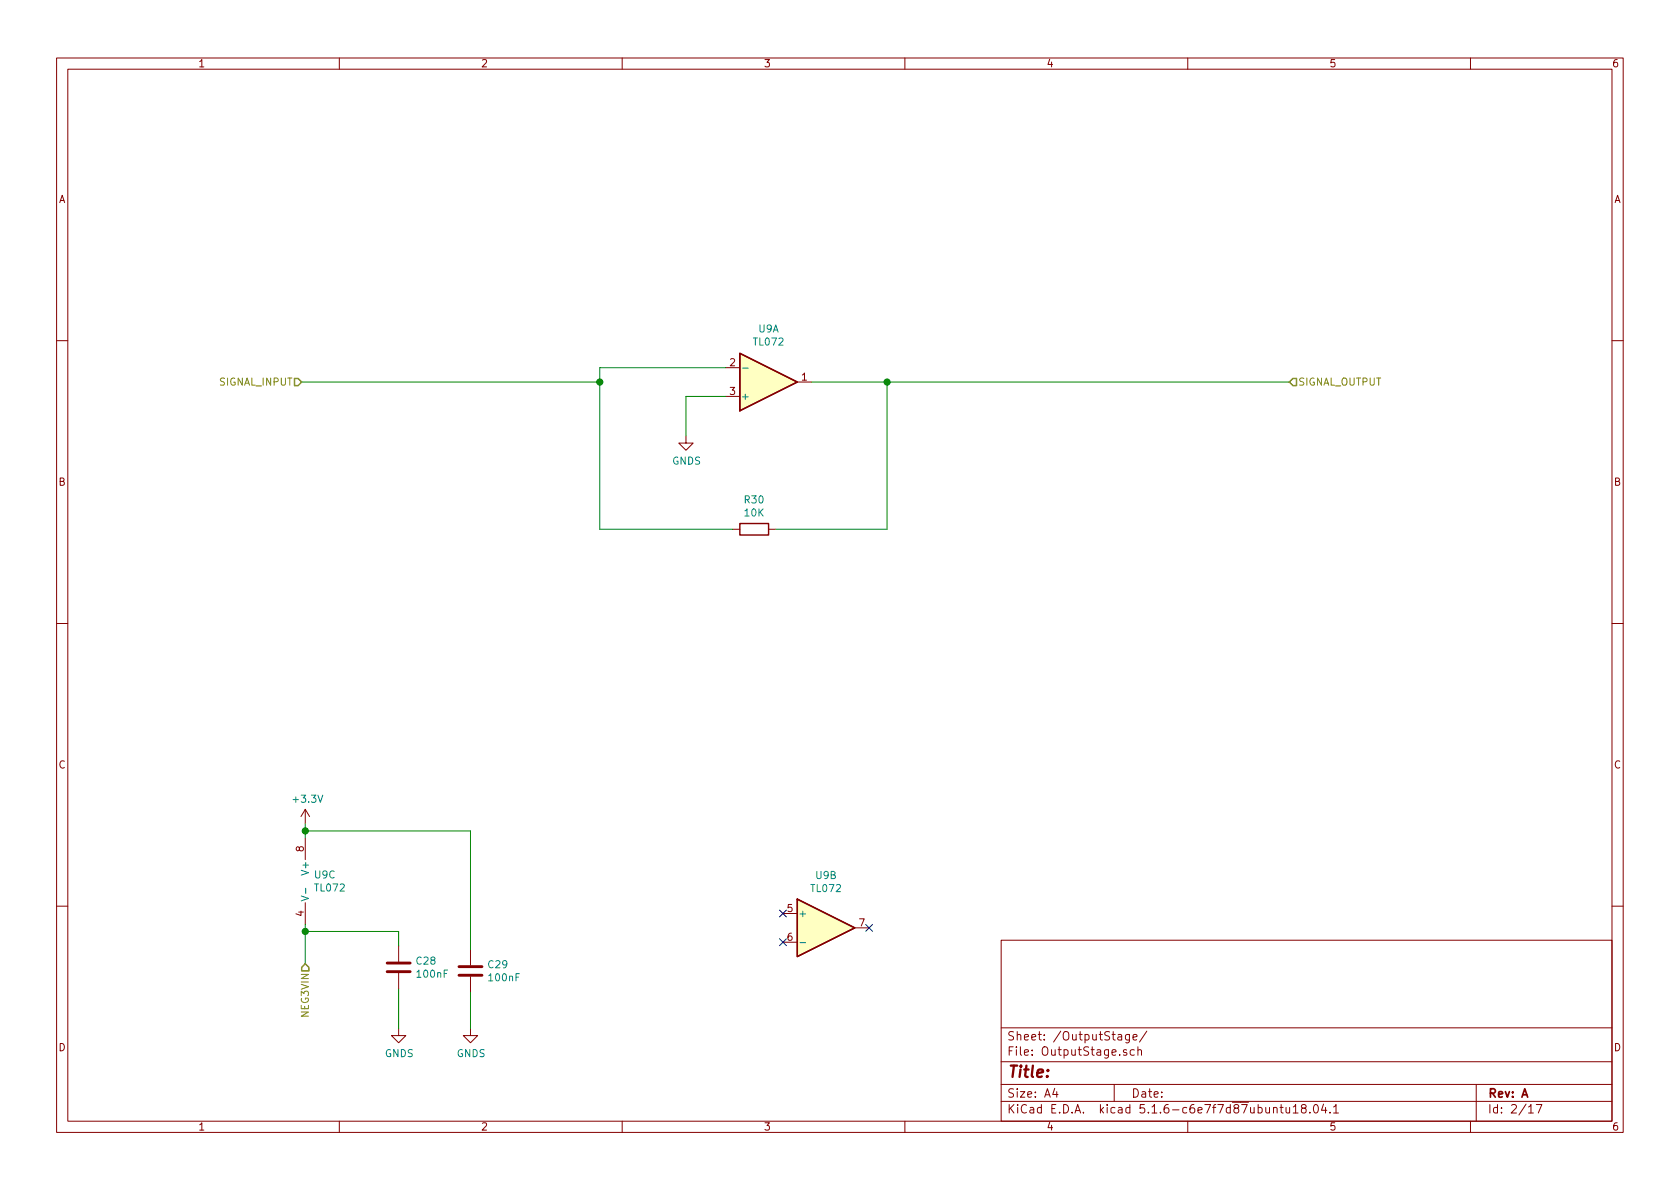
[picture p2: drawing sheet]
<svg xmlns="http://www.w3.org/2000/svg" width="297mm" height="210mm" viewBox="0 0 297 210" stroke-linecap="round" stroke-linejoin="round" font-family="sans-serif">
<g fill="none" stroke="#840000" stroke-width=".18">
<path d="M10 10.3h277v189.9h-277zM12 12.2h273v186.1h-273zM60 10.3v1.9M110 10.3v1.9M160 10.3v1.9M210 10.3v1.9M260 10.3v1.9M10 60.2h2M121.3 77.1v1.3h1.3l-1.3 1.2-1.3-1.2h1.3M128.3 65h2.5M128.3 70.1h2.5M141 67.6h2.5"/>
<path d="M285 60.2h2M129.5 93.6h1.3M135.9 93.6h1.3M10 110.3h2M285 110.3h2M54 143.1l-.8 1.3M54 143.1v2.6M54 148.2v3.8M54 159.6v3.8M54 143.1l.7 1.3M10 160.2h2M70.5 167.3v2.7"/>
<path d="M70.5 172.1v2.8M83.2 167.9v2.8M83.2 172.7v2.8M138.4 161.5h2.6M138.4 166.6h2.6M151.1 164.1h2.6M177 166.3h108v32h-108zM285 160.2h2M60 198.3v1.9M70.5 181.9v1.2h1.3l-1.3 1.3-1.3-1.3h1.3M83.2 181.9v1.2h1.3l-1.3 1.3-1.3-1.3h1.3M110 198.3v1.9"/>
<path d="M160 198.3v1.9M177 194.8h108M177 191.8h108M177 187.8h108M177 181.8h108M186.5 192.5l-.4 1h1M186.8 193v1M197 191.8v3M197.7 183h.6v.9M198.3 183.3l-.5 .1-.2 .2 .2 .3 .5-.1M199.2 185.7l-.4-.1-.2 .2 .1 .2 .5 .2v.3h-.6M199.7 182.9v1.2l-.3 .3-.3-.1"/>
<path d="M199.7 183l-.4-.1-.3 .3 .1 .6h.6M200.3 183.4l.7-.1v-.3l-.4-.1-.3 .2 .1 .7h.6M200.6 185.7l-.5-.1-.3 .3 .1 .6 .2 .1 .5-.1M201.2 185.7l.2-.1 .4 .1v.9M201.2 185.1v1.5M202.8 182.3l-1.3 2M210 198.3v1.9M225.2 196l.2-.2 .3 .1 .1 .9M226.3 195.8h.6M226.5 195.3v1.3l.4 .2M227.4 195.8l.1 .9 .3 .1 .2-.1M228 195.8v1"/>
<path d="M228.7 195.8l.4-.5v1.5M228.7 196.8h.8M230.4 196l-.3-.2v-.3a.48 .48 0 0 1 .8 0l-.1 .4-.7 .2v.4l.3 .3h.3l.2-.3v-.4l-.2-.1M231.6 196.7v.1M232.4 195.4l.2-.1a.8 .8 0 0 1 .5 .8 .8 .8 0 0 1-.5 .7 1 1 0 0 1-.2-1.4zM234 195.2l-.3 1.1h.9M234.4 195.8v1M235.2 196.7v.1M235.8 195.8l.4-.5v1.5M235.8 196.8h.9M260 198.3v1.9M261 191.8v6.5"/>
<path d="M270.3 195.8l.4-.5v1.5M270.3 196.8h.8M271.6 195.3h1l-.6 1.5"/>
</g>
<path d="M131.3 65.1h1M53.3 158.4l1.2 .5-1.2 .4M54.1 157.1v.9M141.5 166.7h.9" fill="none" stroke="#008484" stroke-width=".18"/>
<g fill="#ffffc2" stroke="#ffffc2" stroke-width=".18">
<path d="M141 159l10.1 5.1-10.1 5.1z"/>
<path d="M130.8 62.5l10.2 5.1-10.2 5z"/>
</g>
<path d="M130.8 62.5l10.2 5.1-10.2 5zM130.8 92.6h5.1v2h-5.1zM141 159l10.1 5.1-10.1 5.1z" fill="none" stroke="#840000" stroke-width=".25"/>
<path d="M68.5 171.8h4M68.5 170.3h4M81.2 172.5h4M81.2 170.9h4" fill="none" stroke="#840000" stroke-width=".51"/>
<path d="M53.3 67.6h52.7M128.3 65h-22.3v28.6h23.5M128.3 70.1h-7v7M143.5 67.6h84.5M156.8 67.6v26h-19.6M54 146.9h29.2v21M54 145.7v2.5M54 164.7h16.5v2.6M54 163.4v7M70.5 174.9v7M83.2 175.5v6.4" fill="none" stroke="#008400" stroke-width=".18"/>
<path d="M52.1 66.9h.6l.6 .7-.6 .6h-.6zM228.6 66.9h.6v1.3h-.6l-.6-.6zM54 170.4l.6 .7v.6h-1.3v-.6z" fill="none" stroke="#848400" stroke-width=".25"/>
<g fill="#008400" stroke="#008400" stroke-width=".25">
<circle cx="54" cy="164.7" r=".51"/>
<circle cx="156.8" cy="67.6" r=".51"/>
<circle cx="54" cy="146.9" r=".51"/>
<circle cx="106" cy="67.6" r=".51"/>
</g>
<path d="M137.8 166l1.2 1.2M137.8 160.9l1.2 1.2M139 166l-1.2 1.2M139 160.9l-1.2 1.2M153.1 163.5l1.2 1.2M154.3 163.5l-1.2 1.2" fill="none" stroke="#000084" stroke-width=".18"/>
<text font-size="2.8" fill="#840000" x="178" y="190.5">Title:</text>
<g font-size="2.1" fill="#840000">
<text x="178" y="184">Sheet: /OutputStage/</text>
<text x="178" y="186.7">File: OutputStage.sch</text>
<text x="178" y="196.9">KiCad E.D.A. kicad 5.1.6-c6e7f7d87ubuntu18.04.1</text>
<text x="178" y="194.1">Size: A4</text>
<text x="200" y="194.1">Date:</text>
<text x="263" y="194.1">Rev: A</text>
<text x="263" y="196.9">Id: 2/17</text>
</g>
<g font-size="1.8" fill="#840000">
<text x="35" y="11.9">1</text>
<text x="85" y="11.9">2</text>
<text x="135" y="11.9">3</text>
<text x="185" y="11.9">4</text>
<text x="235" y="11.9">5</text>
<text x="285" y="11.9">6</text>
<text x="10.4" y="35.9">A</text>
<text x="285.4" y="35.9">A</text>
<text x="129.1" y="64.8">2</text>
<text x="129.1" y="69.8">3</text>
<text x="141.8" y="67.3">1</text>
<text x="10.4" y="85.9">B</text>
<text x="285.4" y="85.9">B</text>
<text x="10.4" y="135.9">C</text>
<text x="285.4" y="135.9">C</text>
<text x="53.7" y="150.6" transform="rotate(-90 53.7 150.6)">8</text>
<text x="139.2" y="161.3">5</text>
<text x="53.7" y="162" transform="rotate(-90 53.7 162)">4</text>
<text x="139.2" y="166.4">6</text>
<text x="151.9" y="163.8">7</text>
<text x="10.4" y="185.9">D</text>
<text x="285.4" y="185.9">D</text>
<text x="35" y="199.9">1</text>
<text x="85" y="199.9">2</text>
<text x="135" y="199.9">3</text>
<text x="185" y="199.9">4</text>
<text x="235" y="199.9">5</text>
<text x="285" y="199.9">6</text>
</g>
<g font-size="1.8" fill="#008484">
<text x="134.1" y="58.8">U9A</text>
<text x="133.3" y="61.1">TL072</text>
<text x="130.9" y="70.7">+</text>
<text x="118.9" y="82.2">GNDS</text>
<text x="131.7" y="89">R30</text>
<text x="131.7" y="91.3">10K</text>
<text x="52" y="142">+3.3V</text>
<text x="54.6" y="154.4" transform="rotate(-90 54.6 154.4)">V+</text>
<text x="55.7" y="155.3">U9C</text>
<text x="144.3" y="155.4">U9B</text>
<text x="55.8" y="157.7">TL072</text>
<text x="143.5" y="157.8">TL072</text>
<text x="141.1" y="162.2">+</text>
<text x="73.7" y="170.6">C28</text>
<text x="73.9" y="172.9">100nF</text>
<text x="86.4" y="171.2">C29</text>
<text x="86.6" y="173.5">100nF</text>
<text x="68.1" y="186.9">GNDS</text>
<text x="80.8" y="186.9">GNDS</text>
</g>
<g font-size="1.8" fill="#848400">
<text x="38.8" y="68.2">SIGNAL_INPUT</text>
<text x="229.5" y="68.2">SIGNAL_OUTPUT</text>
<text x="54.6" y="179.7" transform="rotate(-90 54.6 179.7)">NEG3VIN</text>
</g>
</svg>
